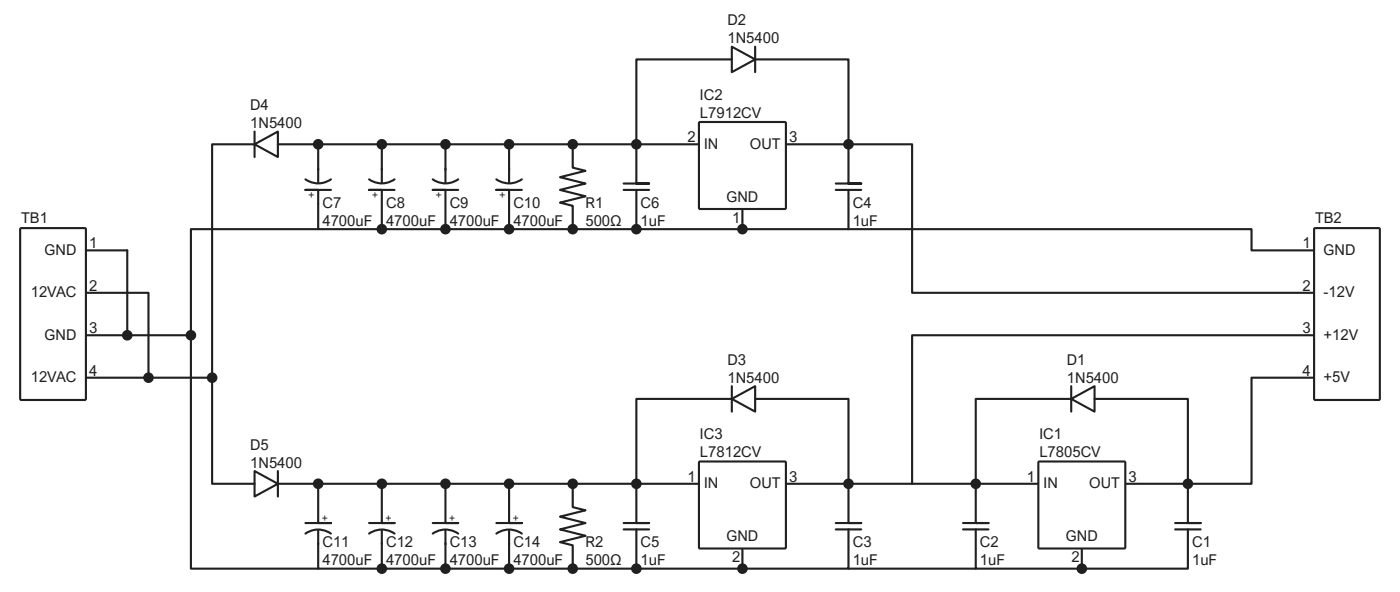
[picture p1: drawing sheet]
<svg xmlns="http://www.w3.org/2000/svg" width="233mm" height="98mm" viewBox="0 0 233 98" stroke-linecap="round" stroke-linejoin="round" font-family="sans-serif">
<!-- layer: Layer 1 -->
<path d="M3.3 37.8l-.1 .3v28.4l.3 .2 10.8-.1 .2-.3-.1-28.4-.3-.2zM3.5 38.1h10.6v28.2h-10.6z" fill="#231f20"/>
<path d="M14.5 55.7h17.2v38.8h21.2M14.5 48.7h10.2v14.1M14.5 41.6h6.7M14.5 62.8h20.8v17.6h7" fill="none" stroke="#231f20" stroke-width=".35"/>
<path d="M21.2 41.6v14.1z" fill="#231f20" stroke="#231f20" stroke-width=".35"/>
<circle cx="21.2" cy="55.7" r=".71" fill="#231f20"/>
<circle cx="21.2" cy="55.7" r=".71" fill="none" stroke="#231f20" stroke-width=".35"/>
<circle cx="24.7" cy="62.8" r=".71" fill="#231f20"/>
<g fill="none" stroke="#231f20" stroke-width=".35">
<path d="M42.3 78.3l3.9 2.1-3.9 2.1zM46.2 78.3v4.2M50.8 88.7a3.7 3.7 0 0 1 4.2 0M52.9 80.4v6.6h2.1h-4.2M52.9 88.2v2.3M61.4 88.7a3.7 3.7 0 0 1 4.2 0M63.5 80.4v6.6h2.1h-4.2M63.5 88.2v2.3M72 88.7a3.7 3.7 0 0 1 4.2 0M74.1 80.4v6.6h2.1h-4.2M74.1 88.2v2.3M82.5 88.7a3.7 3.7 0 0 1 4.3 0"/>
<path d="M84.7 80.4v6.6h2.1h-4.3M84.7 88.2v2.3M95.2 80.4v3.9l2.2 .5-4.3 1.1 4.3 1.1-4.3 1 4.3 1.1-4.3 1 2.1 .6v3.8M103.7 88h4.2M105.8 80.4v6.6h2.1h-4.2M105.8 88v6.5"/>
<circle cx="24.7" cy="62.8" r=".71"/>
</g>
<path d="M116.1 76.7v14.3l.1 .3 14.3 .1 .3-.2 .1-14.3-.2-.3h-14.3zM116.4 76.9h14.1v14.1h-14.1z" fill="#231f20"/>
<g fill="none" stroke="#231f20" stroke-width=".35">
<path d="M121.7 66.3l3.9-2.1v4.2zM121.7 64.2v4.2M121.7 66.3h-15.9v14.1M125.6 66.3h15.5v14.1h21.2v6.6h2.1h-4.2M46.2 80.4h69.9M52.9 90.3v4.2h70.6v-3.1M63.5 90.3v4.2M74.1 90.3v4.2M84.7 90.3v4.2M130.9 80.4h10.2v6.6h2.1h-4.2M139 88h4.2M141.1 88v6.5h-17.6"/>
<path d="M160.2 88h4.2"/>
</g>
<path d="M172.7 76.6l-.2 .3 .1 14.3 .3 .2 14.3-.1 .1-.3v-14.3l-.3-.1zM172.9 76.9h14.1v14.1h-14.1z" fill="#231f20"/>
<path d="M178.2 66.3l3.8-2.1v4.2zM178.2 66.3h-15.9v14.1h10.2M178.2 64.2v4.2M182 66.3h15.6v14.1M162.3 88v6.5h35.3v-6.5M179.9 91.4v3.1M187.3 80.4h10.3v6.6h2.1h-4.3M195.4 88h4.3" fill="none" stroke="#231f20" stroke-width=".35"/>
<circle cx="52.9" cy="80.4" r=".71" fill="#231f20"/>
<circle cx="52.9" cy="80.4" r=".71" fill="none" stroke="#231f20" stroke-width=".35"/>
<circle cx="63.5" cy="80.4" r=".71" fill="#231f20"/>
<circle cx="63.5" cy="80.4" r=".71" fill="none" stroke="#231f20" stroke-width=".35"/>
<circle cx="74.1" cy="80.4" r=".71" fill="#231f20"/>
<circle cx="74.1" cy="80.4" r=".71" fill="none" stroke="#231f20" stroke-width=".35"/>
<circle cx="84.7" cy="80.4" r=".71" fill="#231f20"/>
<circle cx="84.7" cy="80.4" r=".71" fill="none" stroke="#231f20" stroke-width=".35"/>
<circle cx="95.3" cy="80.4" r=".71" fill="#231f20"/>
<circle cx="95.3" cy="80.4" r=".71" fill="none" stroke="#231f20" stroke-width=".35"/>
<circle cx="105.8" cy="80.4" r=".71" fill="#231f20"/>
<circle cx="105.8" cy="80.4" r=".71" fill="none" stroke="#231f20" stroke-width=".35"/>
<circle cx="105.8" cy="94.5" r=".71" fill="#231f20"/>
<circle cx="105.8" cy="94.5" r=".71" fill="none" stroke="#231f20" stroke-width=".35"/>
<circle cx="95.3" cy="94.5" r=".71" fill="#231f20"/>
<circle cx="95.3" cy="94.5" r=".71" fill="none" stroke="#231f20" stroke-width=".35"/>
<circle cx="84.7" cy="94.5" r=".71" fill="#231f20"/>
<circle cx="84.7" cy="94.5" r=".71" fill="none" stroke="#231f20" stroke-width=".35"/>
<circle cx="74.1" cy="94.5" r=".71" fill="#231f20"/>
<circle cx="74.1" cy="94.5" r=".71" fill="none" stroke="#231f20" stroke-width=".35"/>
<circle cx="63.5" cy="94.5" r=".71" fill="#231f20"/>
<circle cx="63.5" cy="94.5" r=".71" fill="none" stroke="#231f20" stroke-width=".35"/>
<circle cx="123.5" cy="94.5" r=".71" fill="#231f20"/>
<circle cx="123.5" cy="94.5" r=".71" fill="none" stroke="#231f20" stroke-width=".35"/>
<circle cx="141.1" cy="80.4" r=".71" fill="#231f20"/>
<circle cx="141.1" cy="80.4" r=".71" fill="none" stroke="#231f20" stroke-width=".35"/>
<circle cx="162.3" cy="80.4" r=".71" fill="#231f20"/>
<circle cx="162.3" cy="80.4" r=".71" fill="none" stroke="#231f20" stroke-width=".35"/>
<circle cx="197.6" cy="80.4" r=".71" fill="#231f20"/>
<circle cx="197.6" cy="80.4" r=".71" fill="none" stroke="#231f20" stroke-width=".35"/>
<circle cx="179.9" cy="94.5" r=".71" fill="#231f20"/>
<g fill="none" stroke="#231f20" stroke-width=".35">
<path d="M42.3 24l3.9-2.1v4.2zM42.3 21.9v4.2M50.8 29.8a3.7 3.7 0 0 0 4.2 0M52.9 28v2.3M55 31.6h-4.2h2.1v2.3M95.2 24v3.9l2.2 .5-4.3 1.1 4.3 1-4.3 1.1 4.3 1-4.3 1.1 2.1 .5v3.9M103.7 31.6h4.2M105.8 24v6.5h2.1h-4.2M105.8 31.6v6.5"/>
<circle cx="179.9" cy="94.5" r=".71"/>
</g>
<path d="M116.1 20.3v14.3l.1 .3h14.3l.3-.1 .1-14.3-.2-.3-14.3-.1zM116.4 20.5h14.1v14.1h-14.1z" fill="#231f20"/>
<path d="M121.7 7.8l3.9 2.1-3.9 2.1zM121.7 9.9h-15.9v14.1M125.6 7.8v4.2M125.6 9.9h15.5v14.1h10.6v24.7h66.7M46.2 24h69.9M130.9 24h10.2v6.5h2.1h-4.2M139 31.6h4.2M141.1 31.6v6.5h-17.6v-3.2" fill="none" stroke="#231f20" stroke-width=".35"/>
<circle cx="52.9" cy="24" r=".71" fill="#231f20"/>
<circle cx="52.9" cy="24" r=".71" fill="none" stroke="#231f20" stroke-width=".35"/>
<circle cx="63.5" cy="24" r=".71" fill="#231f20"/>
<circle cx="63.5" cy="24" r=".71" fill="none" stroke="#231f20" stroke-width=".35"/>
<circle cx="74.1" cy="24" r=".71" fill="#231f20"/>
<circle cx="74.1" cy="24" r=".71" fill="none" stroke="#231f20" stroke-width=".35"/>
<circle cx="84.7" cy="24" r=".71" fill="#231f20"/>
<circle cx="84.7" cy="24" r=".71" fill="none" stroke="#231f20" stroke-width=".35"/>
<circle cx="95.3" cy="24" r=".71" fill="#231f20"/>
<circle cx="95.3" cy="24" r=".71" fill="none" stroke="#231f20" stroke-width=".35"/>
<circle cx="105.8" cy="24" r=".71" fill="#231f20"/>
<circle cx="105.8" cy="24" r=".71" fill="none" stroke="#231f20" stroke-width=".35"/>
<circle cx="105.8" cy="38.1" r=".71" fill="#231f20"/>
<circle cx="105.8" cy="38.1" r=".71" fill="none" stroke="#231f20" stroke-width=".35"/>
<circle cx="95.3" cy="38.1" r=".71" fill="#231f20"/>
<circle cx="95.3" cy="38.1" r=".71" fill="none" stroke="#231f20" stroke-width=".35"/>
<circle cx="84.7" cy="38.1" r=".71" fill="#231f20"/>
<circle cx="84.7" cy="38.1" r=".71" fill="none" stroke="#231f20" stroke-width=".35"/>
<circle cx="74.1" cy="38.1" r=".71" fill="#231f20"/>
<circle cx="74.1" cy="38.1" r=".71" fill="none" stroke="#231f20" stroke-width=".35"/>
<circle cx="63.5" cy="38.1" r=".71" fill="#231f20"/>
<circle cx="63.5" cy="38.1" r=".71" fill="none" stroke="#231f20" stroke-width=".35"/>
<circle cx="123.5" cy="38.1" r=".71" fill="#231f20"/>
<circle cx="123.5" cy="38.1" r=".71" fill="none" stroke="#231f20" stroke-width=".35"/>
<circle cx="141.1" cy="24" r=".71" fill="#231f20"/>
<circle cx="141.1" cy="24" r=".71" fill="none" stroke="#231f20" stroke-width=".35"/>
<path d="M218.5 37.8l-.1 .3v28.4l.3 .2 10.8-.1 .2-.3-.1-28.4-.3-.2zM218.7 38.1h10.6v28.2h-10.6z" fill="#231f20"/>
<path d="M42.3 24h-7v38.8M52.9 33.9v4.2h70.6M52.9 24v4.2M61.4 29.8a3.7 3.7 0 0 0 4.2 0M63.5 24v6.3M65.6 31.6h-4.2h2.1v6.5M72 29.8a3.7 3.7 0 0 0 4.2 0M74.1 24v6.3M76.2 31.6h-4.2h2.1v6.5M82.5 29.8a3.7 3.7 0 0 0 4.3 0M84.7 24.3v6M86.8 31.6h-4.3h2.2v6.5" fill="none" stroke="#231f20" stroke-width=".35"/>
<circle cx="35.3" cy="62.8" r=".71" fill="#231f20"/>
<g fill="none" stroke="#231f20" stroke-width=".35">
<path d="M52.9 38.1h-21.1v17.6"/>
<circle cx="35.3" cy="62.8" r=".71"/>
</g>
<path d="M141.1 94.5h21.2z" fill="#231f20" stroke="#231f20" stroke-width=".35"/>
<circle cx="31.8" cy="55.7" r=".71" fill="#231f20"/>
<g fill="none" stroke="#231f20" stroke-width=".35">
<path d="M141.1 38.1h67v3.5h10.3M218.4 55.7h-66.7v24.7M218.4 62.8h-10.3v17.6h-10.5"/>
<circle cx="31.8" cy="55.7" r=".71"/>
</g>
<g font-size="2.5" fill="#231f20">
<text x="121" y="4.2">D2</text>
<text x="121" y="7.2">1N5400</text>
<text x="116.4" y="16.6">IC2</text>
<text x="41.6" y="18.3">D4</text>
<text x="41.6" y="21.3">1N5400</text>
<text x="114.3" y="23.6">2</text>
<text x="116.4" y="19.5">L7912CV</text>
<text x="131.2" y="23.6">3</text>
<text x="117.1" y="24.7">IN</text>
<text x="124.7" y="24.7">OUT</text>
<text x="53.6" y="34.6">C7</text>
<text x="64.2" y="34.6">C8</text>
<text x="74.8" y="34.6">C9</text>
<text x="85.4" y="34.6">C10</text>
<text x="97.4" y="34.6">R1</text>
<text x="106.5" y="34.6">C6</text>
<text x="120.8" y="33.5">GND</text>
<text x="141.8" y="34.6">C4</text>
<text x="3.5" y="37">TB1</text>
<text x="14.8" y="41.3">1</text>
<text x="53.6" y="37.5">4700uF</text>
<text x="64.2" y="37.5">4700uF</text>
<text x="74.8" y="37.5">4700uF</text>
<text x="85.4" y="37.5">4700uF</text>
<text x="97.4" y="37.5">500Ω</text>
<text x="106.5" y="37.5">1uF</text>
<text x="121.7" y="37">1</text>
<text x="141.8" y="37.5">1uF</text>
<text x="216.6" y="41.3">1</text>
<text x="218.7" y="37">TB2</text>
<text x="7.4" y="42.3">GND</text>
<text x="220.1" y="42.3">GND</text>
<text x="5.1" y="49.4">12VAC</text>
<text x="14.8" y="48.3">2</text>
<text x="216.6" y="48.3">2</text>
<text x="220.1" y="49.4">-12V</text>
<text x="7.4" y="56.4">GND</text>
<text x="14.8" y="55.4">3</text>
<text x="216.6" y="55.4">3</text>
<text x="220.1" y="56.4">+12V</text>
<text x="5.1" y="63.5">12VAC</text>
<text x="14.8" y="62.4">4</text>
<text x="121" y="60.7">D3</text>
<text x="121" y="63.6">1N5400</text>
<text x="177.4" y="60.7">D1</text>
<text x="177.4" y="63.6">1N5400</text>
<text x="216.6" y="62.4">4</text>
<text x="220.1" y="63.5">+5V</text>
<text x="41.6" y="74.8">D5</text>
<text x="41.6" y="77.8">1N5400</text>
<text x="116.4" y="73">IC3</text>
<text x="116.4" y="76">L7812CV</text>
<text x="172.9" y="73">IC1</text>
<text x="172.9" y="76">L7805CV</text>
<text x="114.3" y="80.1">1</text>
<text x="117.1" y="81.1">IN</text>
<text x="124.7" y="81.1">OUT</text>
<text x="131.2" y="80.1">3</text>
<text x="170.8" y="80.1">1</text>
<text x="173.6" y="81.1">IN</text>
<text x="181.2" y="81.1">OUT</text>
<text x="187.7" y="80.1">3</text>
<text x="120.8" y="90">GND</text>
<text x="177.3" y="90">GND</text>
<text x="53.6" y="91">C11</text>
<text x="53.6" y="94">4700uF</text>
<text x="64.2" y="91">C12</text>
<text x="64.2" y="94">4700uF</text>
<text x="74.8" y="91">C13</text>
<text x="74.8" y="94">4700uF</text>
<text x="85.4" y="91">C14</text>
<text x="85.4" y="94">4700uF</text>
<text x="97.4" y="91">R2</text>
<text x="97.4" y="94">500Ω</text>
<text x="106.5" y="91">C5</text>
<text x="106.5" y="94">1uF</text>
<text x="121.7" y="93.5">2</text>
<text x="141.8" y="91">C3</text>
<text x="141.8" y="94">1uF</text>
<text x="163" y="91">C2</text>
<text x="163" y="94">1uF</text>
<text x="178.2" y="93.5">2</text>
<text x="198.3" y="91">C1</text>
<text x="198.3" y="94">1uF</text>
</g>
<g font-size="1.8" fill="#231f20">
<text x="52.4" y="32.9" transform="rotate(-90 52.4 32.9)">+</text>
<text x="63" y="32.9" transform="rotate(-90 63 32.9)">+</text>
<text x="73.6" y="32.9" transform="rotate(-90 73.6 32.9)">+</text>
<text x="84.2" y="32.9" transform="rotate(-90 84.2 32.9)">+</text>
<text x="53.4" y="85.7" transform="rotate(90 53.4 85.7)">+</text>
<text x="64" y="85.7" transform="rotate(90 64 85.7)">+</text>
<text x="74.6" y="85.7" transform="rotate(90 74.6 85.7)">+</text>
<text x="85.2" y="85.7" transform="rotate(90 85.2 85.7)">+</text>
</g>
</svg>
